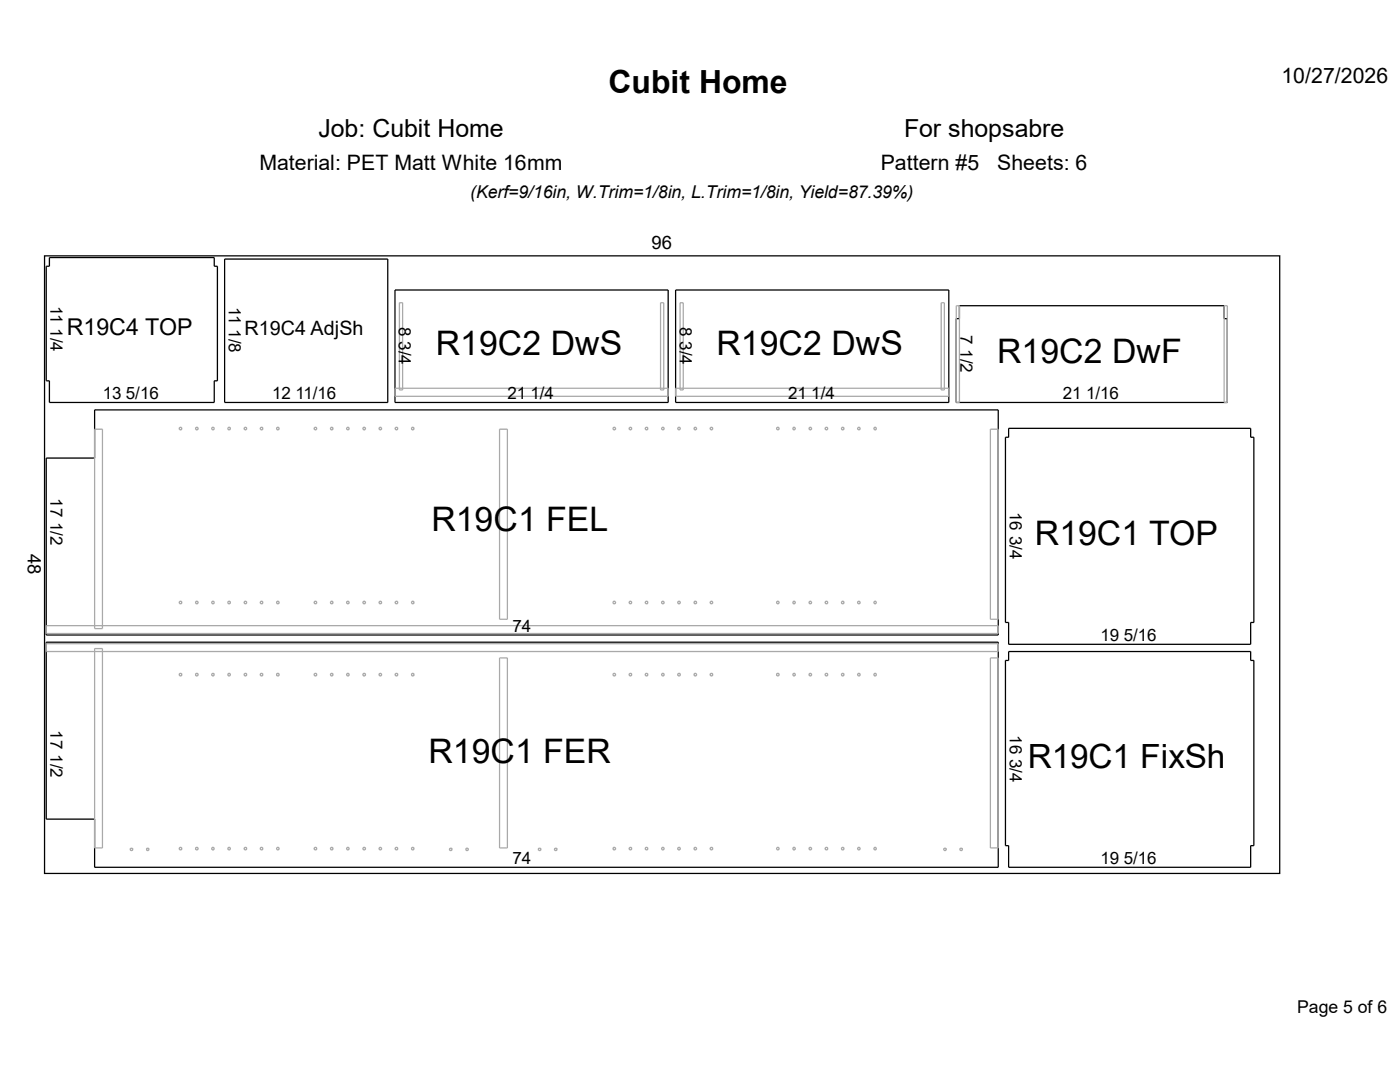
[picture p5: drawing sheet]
<svg xmlns="http://www.w3.org/2000/svg" width="279mm" height="216mm" viewBox="0 0 279 216" stroke-linecap="round" stroke-linejoin="round" font-family="sans-serif">
<path d="M8.9 51.1h246.5v123.2h-246.5zM9.9 51.4h32.9v1.7h.6v22.9h-.6v4.3h-32.9v-4.3h-.7v-22.9h.7zM44.8 51.7h32.6v28.6h-32.6zM78.8 57.9h54.5v22.4h-54.5zM134.8 57.9h54.6v22.4h-54.6zM191.5 61h52.8v2.6h.6v16.7h-54.1v-16.7h.7zM9.2 91.4h9.7v-9.6h180.3v44.9h-190zM201.3 85.5h48.3v1.7h.6v37h-.6v4.4h-48.3v-4.4h-.6v-37h.6zM9.2 128.1h190v45h-180.3v-9.7h-9.7zM201.3 130h48.3v1.8h.6v36.9h-.6v4.4h-48.3v-4.4h-.6v-36.9h.6z" fill="none" stroke="#000" stroke-width=".25"/>
<g fill="none" stroke="#a9a9a9" stroke-width=".25">
<path d="M78.8 77.5h54.5v1.6h-54.5zM79.7 60.4h.6v17.4h-.6zM131.8 60.4h.7v17.4h-.7zM134.8 77.5h54.6v1.6h-54.6zM135.7 60.4h.7v17.4h-.7zM187.8 60.4h.7v17.4h-.7zM190.8 61h.7v19.3h-.7zM244.3 61h.6v19.3h-.6zM18.9 85.6h1.5v39.8h-1.5zM99.7 85.6h1.6v38h-1.6zM197.7 85.6h1.5v38h-1.5zM9.2 124.8h190v1.6h-190z"/>
<path d="M9.2 128.4h190v1.6h-190zM18.9 129.4h1.5v39.8h-1.5zM99.7 131.3h1.6v37.9h-1.6zM174.5 134.4h.3l.1 .2-.2 .3-.3-.2zM197.7 131.3h1.5v37.9h-1.5zM29.3 169.3h.4v.3l-.4 .1z"/>
<circle cx="36" cy="85.5" r=".25"/>
<circle cx="39.3" cy="85.5" r=".26"/>
<circle cx="42.5" cy="85.5" r=".25"/>
<circle cx="45.7" cy="85.5" r=".25"/>
<circle cx="49" cy="85.5" r=".25"/>
<circle cx="52.2" cy="85.5" r=".25"/>
<circle cx="55.5" cy="85.5" r=".26"/>
<circle cx="63" cy="85.5" r=".25"/>
<circle cx="66.2" cy="85.5" r=".26"/>
<circle cx="69.4" cy="85.5" r=".25"/>
<circle cx="72.7" cy="85.5" r=".26"/>
<circle cx="75.9" cy="85.5" r=".25"/>
<circle cx="79.1" cy="85.5" r=".25"/>
<circle cx="82.4" cy="85.5" r=".26"/>
<circle cx="122.6" cy="85.5" r=".26"/>
<circle cx="125.8" cy="85.5" r=".25"/>
<circle cx="129" cy="85.5" r=".25"/>
<circle cx="132.3" cy="85.5" r=".25"/>
<circle cx="135.5" cy="85.5" r=".25"/>
<circle cx="138.8" cy="85.5" r=".26"/>
<circle cx="142" cy="85.5" r=".25"/>
<circle cx="155.2" cy="85.5" r=".25"/>
<circle cx="158.5" cy="85.5" r=".25"/>
<circle cx="161.7" cy="85.5" r=".25"/>
<circle cx="164.9" cy="85.5" r=".25"/>
<circle cx="168.2" cy="85.5" r=".26"/>
<circle cx="171.4" cy="85.5" r=".25"/>
<circle cx="174.6" cy="85.5" r=".24"/>
<circle cx="36" cy="134.6" r=".26"/>
<circle cx="36" cy="120.2" r=".25"/>
<circle cx="39.3" cy="134.6" r=".26"/>
<circle cx="39.3" cy="120.2" r=".26"/>
<circle cx="42.5" cy="134.6" r=".25"/>
<circle cx="42.5" cy="120.2" r=".25"/>
<circle cx="45.7" cy="134.6" r=".26"/>
<circle cx="45.7" cy="120.2" r=".25"/>
<circle cx="49" cy="134.6" r=".25"/>
<circle cx="49" cy="120.2" r=".25"/>
<circle cx="52.2" cy="134.6" r=".26"/>
<circle cx="52.2" cy="120.2" r=".25"/>
<circle cx="55.5" cy="134.6" r=".26"/>
<circle cx="55.5" cy="120.2" r=".26"/>
<circle cx="62.9" cy="134.6" r=".26"/>
<circle cx="63" cy="120.2" r=".25"/>
<circle cx="66.2" cy="134.6" r=".26"/>
<circle cx="66.2" cy="120.2" r=".26"/>
<circle cx="69.4" cy="134.6" r=".25"/>
<circle cx="69.4" cy="120.2" r=".25"/>
<circle cx="72.7" cy="134.6" r=".26"/>
<circle cx="72.7" cy="120.2" r=".26"/>
<circle cx="75.9" cy="134.6" r=".25"/>
<circle cx="75.9" cy="120.2" r=".25"/>
<circle cx="79.1" cy="134.6" r=".26"/>
<circle cx="79.1" cy="120.2" r=".25"/>
<circle cx="82.4" cy="134.6" r=".26"/>
<circle cx="82.4" cy="120.2" r=".26"/>
<circle cx="122.6" cy="134.6" r=".26"/>
<circle cx="122.6" cy="120.2" r=".26"/>
<circle cx="125.8" cy="134.6" r=".25"/>
<circle cx="125.8" cy="120.2" r=".25"/>
<circle cx="129" cy="134.6" r=".26"/>
<circle cx="129" cy="120.2" r=".25"/>
<circle cx="132.3" cy="134.6" r=".25"/>
<circle cx="132.3" cy="120.2" r=".25"/>
<circle cx="135.5" cy="134.6" r=".26"/>
<circle cx="135.5" cy="120.2" r=".25"/>
<circle cx="138.8" cy="134.6" r=".26"/>
<circle cx="138.8" cy="120.2" r=".26"/>
<circle cx="142" cy="134.6" r=".25"/>
<circle cx="142" cy="120.2" r=".25"/>
<circle cx="155.2" cy="134.6" r=".25"/>
<circle cx="155.2" cy="120.2" r=".25"/>
<circle cx="158.5" cy="134.6" r=".25"/>
<circle cx="158.5" cy="120.2" r=".25"/>
<circle cx="161.7" cy="134.6" r=".25"/>
<circle cx="161.7" cy="120.2" r=".25"/>
<circle cx="164.9" cy="134.6" r=".26"/>
<circle cx="164.9" cy="120.2" r=".25"/>
<circle cx="168.2" cy="134.6" r=".26"/>
<circle cx="168.2" cy="120.2" r=".26"/>
<circle cx="171.4" cy="134.6" r=".25"/>
<circle cx="171.4" cy="120.2" r=".25"/>
<circle cx="174.6" cy="120.2" r=".24"/>
<circle cx="26.2" cy="169.5" r=".25"/>
<circle cx="36" cy="169.3" r=".25"/>
<circle cx="39.3" cy="169.3" r=".26"/>
<circle cx="42.5" cy="169.3" r=".25"/>
<circle cx="45.7" cy="169.3" r=".25"/>
<circle cx="49" cy="169.3" r=".25"/>
<circle cx="52.2" cy="169.3" r=".25"/>
<circle cx="55.5" cy="169.3" r=".26"/>
<circle cx="63" cy="169.3" r=".25"/>
<circle cx="66.2" cy="169.3" r=".26"/>
<circle cx="69.4" cy="169.3" r=".25"/>
<circle cx="72.7" cy="169.3" r=".26"/>
<circle cx="75.9" cy="169.3" r=".25"/>
<circle cx="79.1" cy="169.3" r=".25"/>
<circle cx="82.4" cy="169.3" r=".26"/>
<circle cx="90" cy="169.5" r=".25"/>
<circle cx="93.2" cy="169.5" r=".25"/>
<circle cx="107.7" cy="169.5" r=".25"/>
<circle cx="110.9" cy="169.5" r=".25"/>
<circle cx="122.6" cy="169.3" r=".26"/>
<circle cx="125.8" cy="169.3" r=".25"/>
<circle cx="129" cy="169.3" r=".25"/>
<circle cx="132.3" cy="169.3" r=".25"/>
<circle cx="135.5" cy="169.3" r=".25"/>
<circle cx="138.8" cy="169.3" r=".26"/>
<circle cx="142" cy="169.3" r=".25"/>
<circle cx="155.2" cy="169.3" r=".25"/>
<circle cx="158.5" cy="169.3" r=".25"/>
<circle cx="161.7" cy="169.3" r=".25"/>
<circle cx="164.9" cy="169.3" r=".25"/>
<circle cx="168.2" cy="169.3" r=".26"/>
<circle cx="171.4" cy="169.3" r=".25"/>
<circle cx="174.6" cy="169.3" r=".24"/>
<circle cx="188.6" cy="169.5" r=".25"/>
<circle cx="191.8" cy="169.5" r=".25"/>
</g>
<g font-size="6.7">
<text x="87" y="70.8">R19C2 DwS</text>
<text x="143" y="70.8">R19C2 DwS</text>
<text x="199" y="72.3">R19C2 DwF</text>
<text x="86.1" y="105.9">R19C1 FEL</text>
<text x="206.5" y="108.7">R19C1 TOP</text>
<text x="85.5" y="152.3">R19C1 FER</text>
<text x="205.1" y="153.2">R19C1 FixSh</text>
</g>
<text font-size="6.4" x="121.5" y="18.6">Cubit Home</text>
<g font-size="5">
<text x="63.5" y="27.3">Job: Cubit Home</text>
<text x="180.4" y="27.3">For shopsabre</text>
</g>
<text font-size="4.6" x="13.3" y="66.9">R19C4 TOP</text>
<g font-size="4.2">
<text x="255.7" y="16.6">10/27/2026</text>
<text x="51.8" y="33.8">Material: PET Matt White 16mm</text>
<text x="175.8" y="33.8">Pattern #5</text>
<text x="199" y="33.8">Sheets: 6</text>
</g>
<text font-size="3.9" x="48.8" y="66.9">R19C4 AdjSh</text>
<g font-size="3.7">
<text x="130" y="49.8">96</text>
<text x="5.5" y="110.5" transform="rotate(90 5.5 110.5)">48</text>
</g>
<g font-size="3.5">
<text x="93.8" y="39.5">(Kerf=9/16in, W.Trim=1/8in, L.Trim=1/8in, Yield=87.39%)</text>
<text x="258.9" y="202.1">Page 5 of 6</text>
</g>
<g font-size="3.4">
<text x="10.1" y="61" transform="rotate(90 10.1 61)">11 1/4</text>
<text x="45.7" y="61.2" transform="rotate(90 45.7 61.2)">11 1/8</text>
<text x="79.6" y="65.2" transform="rotate(90 79.6 65.2)">8 3/4</text>
<text x="135.7" y="65.2" transform="rotate(90 135.7 65.2)">8 3/4</text>
<text x="191.7" y="66.8" transform="rotate(90 191.7 66.8)">7 1/2</text>
<text x="20.5" y="79.7">13 5/16</text>
<text x="54.3" y="79.7">12 11/16</text>
<text x="101.3" y="79.7">21 1/4</text>
<text x="157.3" y="79.7">21 1/4</text>
<text x="212.1" y="79.7">21 1/16</text>
<text x="10.1" y="99.4" transform="rotate(90 10.1 99.4)">17 1/2</text>
<text x="201.5" y="102.2" transform="rotate(90 201.5 102.2)">16 3/4</text>
<text x="102.3" y="126">74</text>
<text x="219.6" y="127.9">19 5/16</text>
<text x="10.1" y="145.8" transform="rotate(90 10.1 145.8)">17 1/2</text>
<text x="201.5" y="146.7" transform="rotate(90 201.5 146.7)">16 3/4</text>
<text x="102.3" y="172.4">74</text>
<text x="219.6" y="172.4">19 5/16</text>
</g>
</svg>
